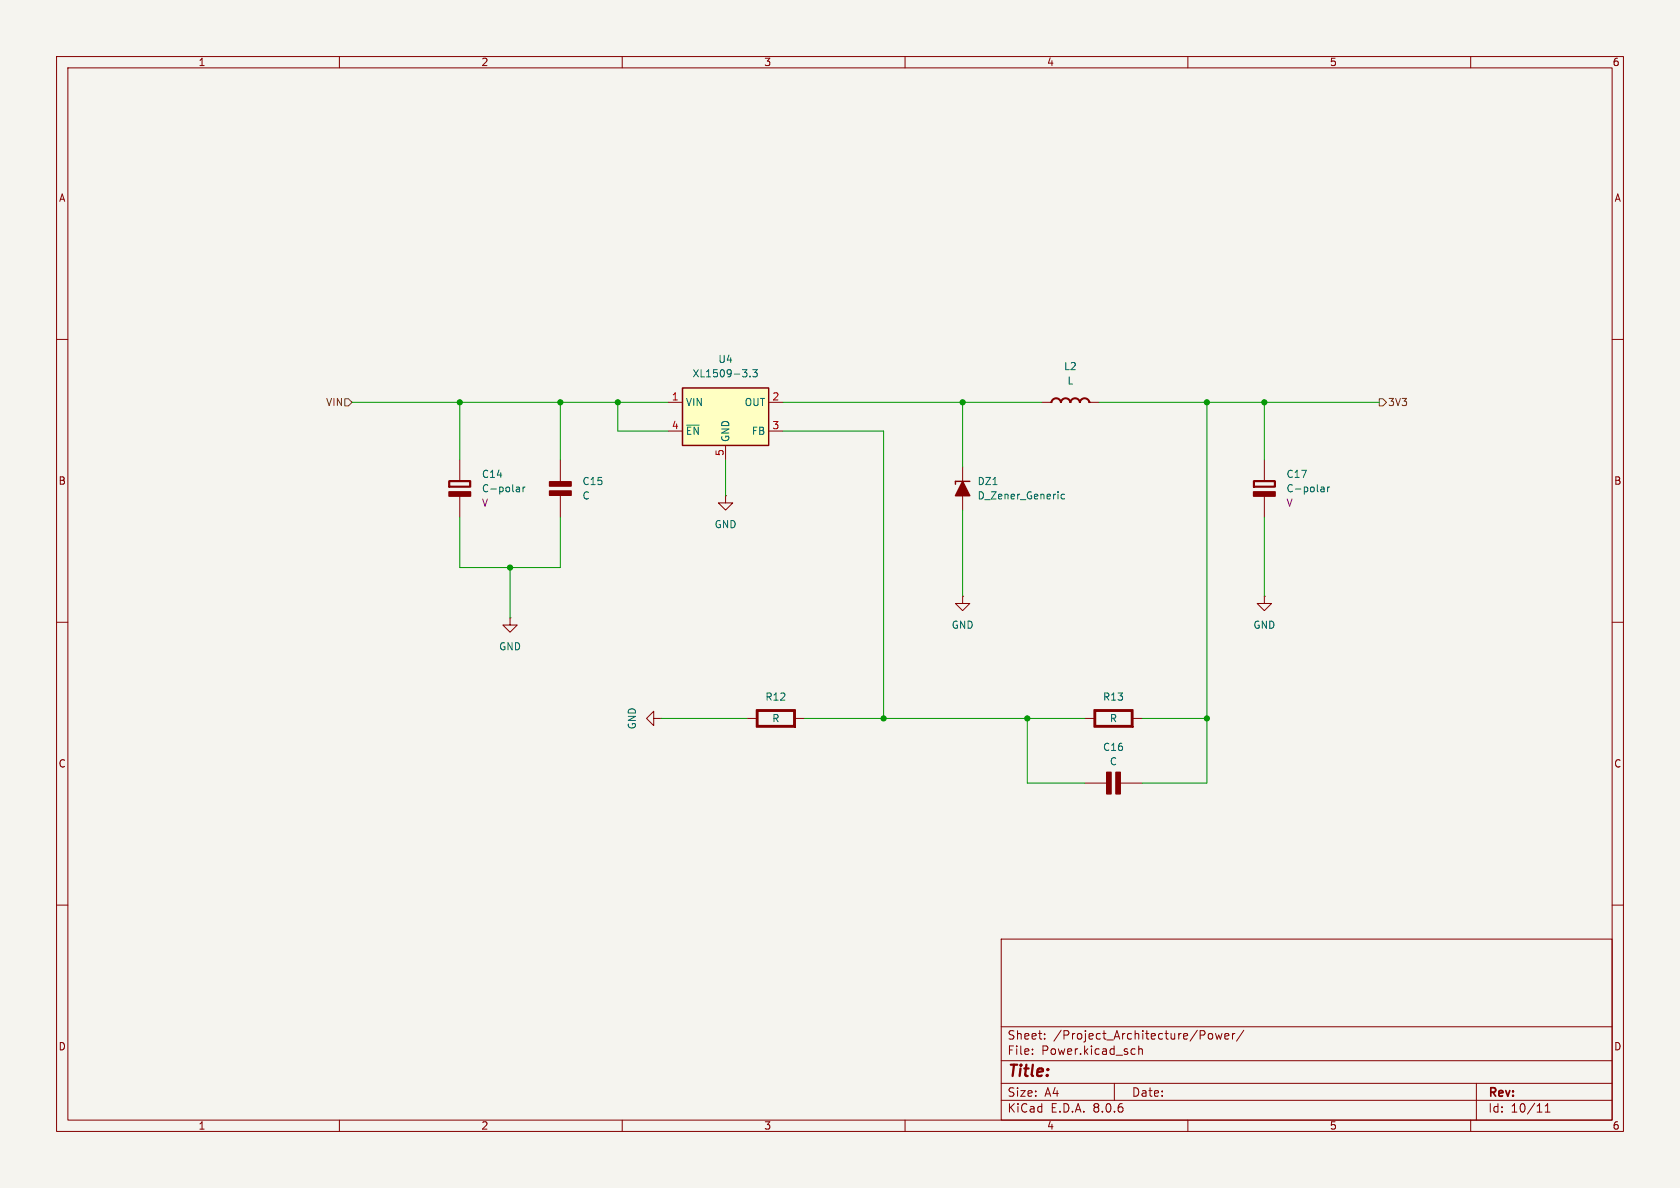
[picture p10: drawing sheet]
<svg xmlns="http://www.w3.org/2000/svg" width="297mm" height="210mm" viewBox="0 0 297 210" stroke-linecap="round" stroke-linejoin="round" font-family="sans-serif">
<path d="M0 0h297v210h-297z" fill="#f5f4ef" stroke="#f5f4ef" stroke-width=".18"/>
<g fill="none" stroke="#840000" stroke-width=".18">
<path d="M10 10h277v190h-277zM12 12h273v186h-273zM60 10v2M110 10v2M160 10v2M210 10v2M260 10v2M10 60h2M285 60h2M184.1 71.1h1.6M192.7 71.1h1.6M81.3 81.3v3.7"/>
<path d="M81.3 87.7v3.7M128.3 87.6v1.3h1.2l-1.2 1.3-1.3-1.3h1.3M128.3 87.6h.1M170.2 82.6v7.6M223.5 81.3v3.7M223.5 87.7v3.7M10 110h2M170.2 105.4v1.3h1.2l-1.2 1.3-1.3-1.3h1.3M170.2 105.4h.1M223.5 105.4v1.3h1.3l-1.3 1.3-1.3-1.3h1.3M223.5 105.4h.1M285 110h2"/>
<path d="M191.8 138.4h3.9M191.8 127h1.6M198 138.4h3.9M200.3 127h1.6M10 160h2M285 160h2M177 166h108v32h-108zM60 198v2M110 198v2M160 198v2M177 194.5h108M177 191.5h108"/>
<path d="M177 187.5h108M177 181.5h108M182.5 186.3v.1M182.5 185.5v.1M184.7 183.6v.1M184.7 182.8v.1M197 191.5v3M200.2 185.4l.5 .1M200.7 186.3l-.5 .1M201.3 185.5l.2-.1 .4 .1 .1 .9M201.3 184.9v1.5M210 198v2"/>
<path d="M213.7 182.8l.2-.1 .4 .1 .1 .6-.2 .2-.3 .1-.2-.1zM214.9 182.7l.3 1 .3-.7 .2 .7 .3-1M216.5 183.2l.7-.1v-.3l-.5-.1-.2 .2 .1 .7h.6M217.9 182.7v1M218.3 182.7l-.3 .1-.1 .2M219.9 182.1l-1.3 2M260 198v2M261 191.5v6.5M273.2 196.6h.8M273.2 195.5l.4-.4v1.5"/>
</g>
<g fill="#840000" stroke="#840000" stroke-width=".25">
<path d="M221.6 86.9h3.8v.8h-3.8z"/>
<path d="M221.6 85h3.8v1.1h-3.8l.1-.1h3.6v-.9h-3.6v.9l-.1 .1z"/>
<path d="M197.3 136.5h.7v3.8h-.7z"/>
<path d="M195.7 136.5h.7v3.8h-.7z"/>
<path d="M193.4 125.5h6.9v3l-.3-.2v-2.6h-6.3v2.6h6.3l.3 .2h-6.9z"/>
<path d="M79.4 86.9h3.8v.8h-3.8z"/>
<path d="M79.4 85h3.8v1.1h-3.8l.1-.1h3.6v-.9h-3.6v.9l-.1 .1z"/>
<path d="M170.2 85.1l1.2 2.5h-2.5z"/>
</g>
<path d="M91.4 86.1h.3l.2 .2v.6M91.9 86.9h-.5M91.9 86.4l-.5 .1M92.5 86.1v.8M92.8 86.1l-.3 .2M188.2 87.4h-.4l-.2 .2 .1 .5h.5M233.7 86.1h.2l.2 .2v.6M234.1 86.9h-.4M234.1 86.4l-.4 .1M234.7 86.1v.8M235.1 86.1l-.4 .2" fill="none" stroke="#006464" stroke-width=".18"/>
<path d="M185.7 71.1h.2a.8 .8 0 0 1 .8-.6 .8 .8 0 0 1 .8 .6M185.8 71.1a.9 .9 0 0 1 .9-.7 .9 .9 0 0 1 .9 .7M187.5 71.1a.9 .9 0 0 1 .9-.7 .9 .9 0 0 1 .9 .7M187.5 71.1h.1M187.6 71.1a.8 .8 0 0 1 .8-.6 .8 .8 0 0 1 .8 .6M189.2 71.1a.9 .9 0 0 1 .9-.7 .9 .9 0 0 1 .9 .7M189.2 71.1h.1M189.3 71.1a.8 .8 0 0 1 .8-.6 .8 .8 0 0 1 .8 .6M190.9 71.1a.9 .9 0 0 1 .8-.7 .9 .9 0 0 1 .9 .7M190.9 71.1h.1M191 71.1a.8 .8 0 0 1 .7-.6 .8 .8 0 0 1 .8 .6h.2M171.4 85.1h-2.5v.5" fill="none" stroke="#840000" stroke-width=".25"/>
<path d="M120.6 68.6h15.3v10.1h-15.3z" fill="#ffffc2"/>
<path d="M120.6 68.6h15.3v10.1h-15.3z" fill="none" stroke="#840000" stroke-width=".25"/>
<g fill="none" stroke="#840000" stroke-width=".18">
<path d="M118.1 71.1h2.5M118.1 76.2h2.5M128.3 78.7v2.6M135.9 71.1h2.5M135.9 76.2h2.5M99.1 81.3v3.9M99.1 87.6v3.8M90.2 109.2v1.3h1.2l-1.2 1.3-1.3-1.3h1.3M90.2 109.2h.1M115.6 127v-1.3l-1.3 1.3 1.3 1.3v-1.3h1.2M116.8 127h.1M132.1 127h1.6"/>
<path d="M140.6 127h1.6"/>
</g>
<path d="M121.4 75.2h2.2M131.3 65.3h.7l-.4 .5M132 66v.5M132.6 66.5v.1M133.1 65.3h.8l-.5 .5 .4 .2v.5l-.2 .1-.5-.1" fill="none" stroke="#006464" stroke-width=".18"/>
<g fill="#840000" stroke="#840000" stroke-width=".25">
<path d="M97.2 86.8h3.8v.8h-3.8z"/>
<path d="M97.2 85.2h3.8v.7h-3.8z"/>
<path d="M133.7 125.5h6.9v3l-.3-.2v-2.6h-6.3v2.6h6.3l.3 .2h-6.9z"/>
</g>
<path d="M61 70.5h.6l.6 .6-.6 .7h-.6zM243.8 70.5h.7l.6 .6-.6 .7h-.7z" fill="none" stroke="#725600" stroke-width=".18"/>
<g fill="none" stroke="#009600" stroke-width=".18">
<path d="M62.2 71.1h55.9M81.3 71.1v10.2M99.1 71.1v10.2M109.2 71.1v5.1h8.9M138.4 71.1h45.7M138.4 76.2h17.8v50.8M170.2 71.1v11.5M194.3 71.1h49.5M213.4 71.1v67.3h-11.5M223.5 71.1v10.2M81.3 91.4v8.9h17.8v-8.9M128.3 81.3v6.3"/>
<path d="M170.2 90.2v15.2M223.5 91.4v14M90.2 100.3v8.9M116.8 127h15.3M142.2 127h49.6M181.6 127v11.4h10.2M201.9 127h11.5"/>
</g>
<g fill="#009600" stroke="#009600" stroke-width=".18">
<circle cx="181.6" cy="127" r=".46"/>
<circle cx="156.2" cy="127" r=".46"/>
<circle cx="170.2" cy="71.1" r=".46"/>
<circle cx="213.4" cy="71.1" r=".46"/>
<circle cx="223.5" cy="71.1" r=".46"/>
<circle cx="213.4" cy="127" r=".46"/>
<circle cx="99.1" cy="71.1" r=".46"/>
<circle cx="109.2" cy="71.1" r=".46"/>
<circle cx="90.2" cy="100.3" r=".46"/>
<circle cx="81.3" cy="71.1" r=".46"/>
</g>
<text font-size="2.8" fill="#840000" x="178" y="190.9">Title:</text>
<g font-size="2.1" fill="#840000">
<text x="178" y="184">Sheet:</text>
<text x="186.2" y="184">/Project_Architecture/Power/</text>
<text x="178" y="186.7">File:</text>
<text x="184.1" y="186.7">Power.kicad_sch</text>
<text x="178" y="196.9">KiCad</text>
<text x="178" y="194.1">Size:</text>
<text x="184.7" y="194.1">A4</text>
<text x="185.7" y="196.9">E.D.A.</text>
<text x="193.3" y="196.9">8.0.6</text>
<text x="200" y="194.1">Date:</text>
<text x="263" y="194.3">Rev:</text>
<text x="263" y="196.9">Id:</text>
<text x="267.1" y="196.9">10/11</text>
</g>
<g font-size="1.8" fill="#840000">
<text x="35" y="11.9">1</text>
<text x="85" y="11.9">2</text>
<text x="135" y="11.9">3</text>
<text x="185" y="11.9">4</text>
<text x="235" y="11.9">5</text>
<text x="285" y="11.9">6</text>
<text x="10.3" y="35.9">A</text>
<text x="285.3" y="35.9">A</text>
<text x="10.3" y="85.9">B</text>
<text x="285.3" y="85.9">B</text>
<text x="10.3" y="135.9">C</text>
<text x="285.3" y="135.9">C</text>
<text x="10.3" y="185.9">D</text>
<text x="285.3" y="185.9">D</text>
<text x="35" y="199.9">1</text>
<text x="85" y="199.9">2</text>
<text x="135" y="199.9">3</text>
<text x="185" y="199.9">4</text>
<text x="235" y="199.9">5</text>
<text x="285" y="199.9">6</text>
</g>
<g font-size="1.8" fill="#006464">
<text x="126.9" y="64.4">U4</text>
<text x="188" y="65.6">L2</text>
<text x="121.2" y="72">VIN</text>
<text x="122.3" y="66.9">XL1509-3.3</text>
<text x="131.6" y="72">OUT</text>
<text x="188.6" y="68.2">L</text>
<text x="121.2" y="77.1">~{EN}</text>
<text x="132.8" y="77.1">FB</text>
<text x="129.1" y="78.2" transform="rotate(-90 129.1 78.2)">GND</text>
<text x="85.1" y="84.7">C14</text>
<text x="85.1" y="87.2">C-polar</text>
<text x="102.9" y="86">C15</text>
<text x="102.9" y="88.5">C</text>
<text x="172.7" y="88.5">D_Zener_Generic</text>
<text x="172.7" y="86">DZ1</text>
<text x="227.3" y="84.7">C17</text>
<text x="227.3" y="87.2">C-polar</text>
<text x="126.2" y="93.6">GND</text>
<text x="168.1" y="111.4">GND</text>
<text x="221.5" y="111.4">GND</text>
<text x="88.1" y="115.2">GND</text>
<text x="135.2" y="124.1">R12</text>
<text x="194.9" y="124.1">R13</text>
<text x="112.6" y="129" transform="rotate(-90 112.6 129)">GND</text>
<text x="136.4" y="127.9">R</text>
<text x="196.1" y="127.9">R</text>
<text x="194.9" y="132.9">C16</text>
<text x="196.1" y="135.5">C</text>
</g>
<g font-size="1.8" fill="#725600">
<text x="57.5" y="72">VIN</text>
<text x="245.3" y="72">3V3</text>
</g>
<g font-size="1.8" fill="#a90000">
<text x="118.7" y="70.9">1</text>
<text x="136.5" y="70.9">2</text>
<text x="118.7" y="75.9">4</text>
<text x="136.5" y="75.9">3</text>
<text x="128" y="80.7" transform="rotate(-90 128 80.7)">5</text>
</g>
<g font-size="1.8" fill="#840084">
<text x="85.1" y="89.8">V</text>
<text x="227.3" y="89.8">V</text>
</g>
</svg>
